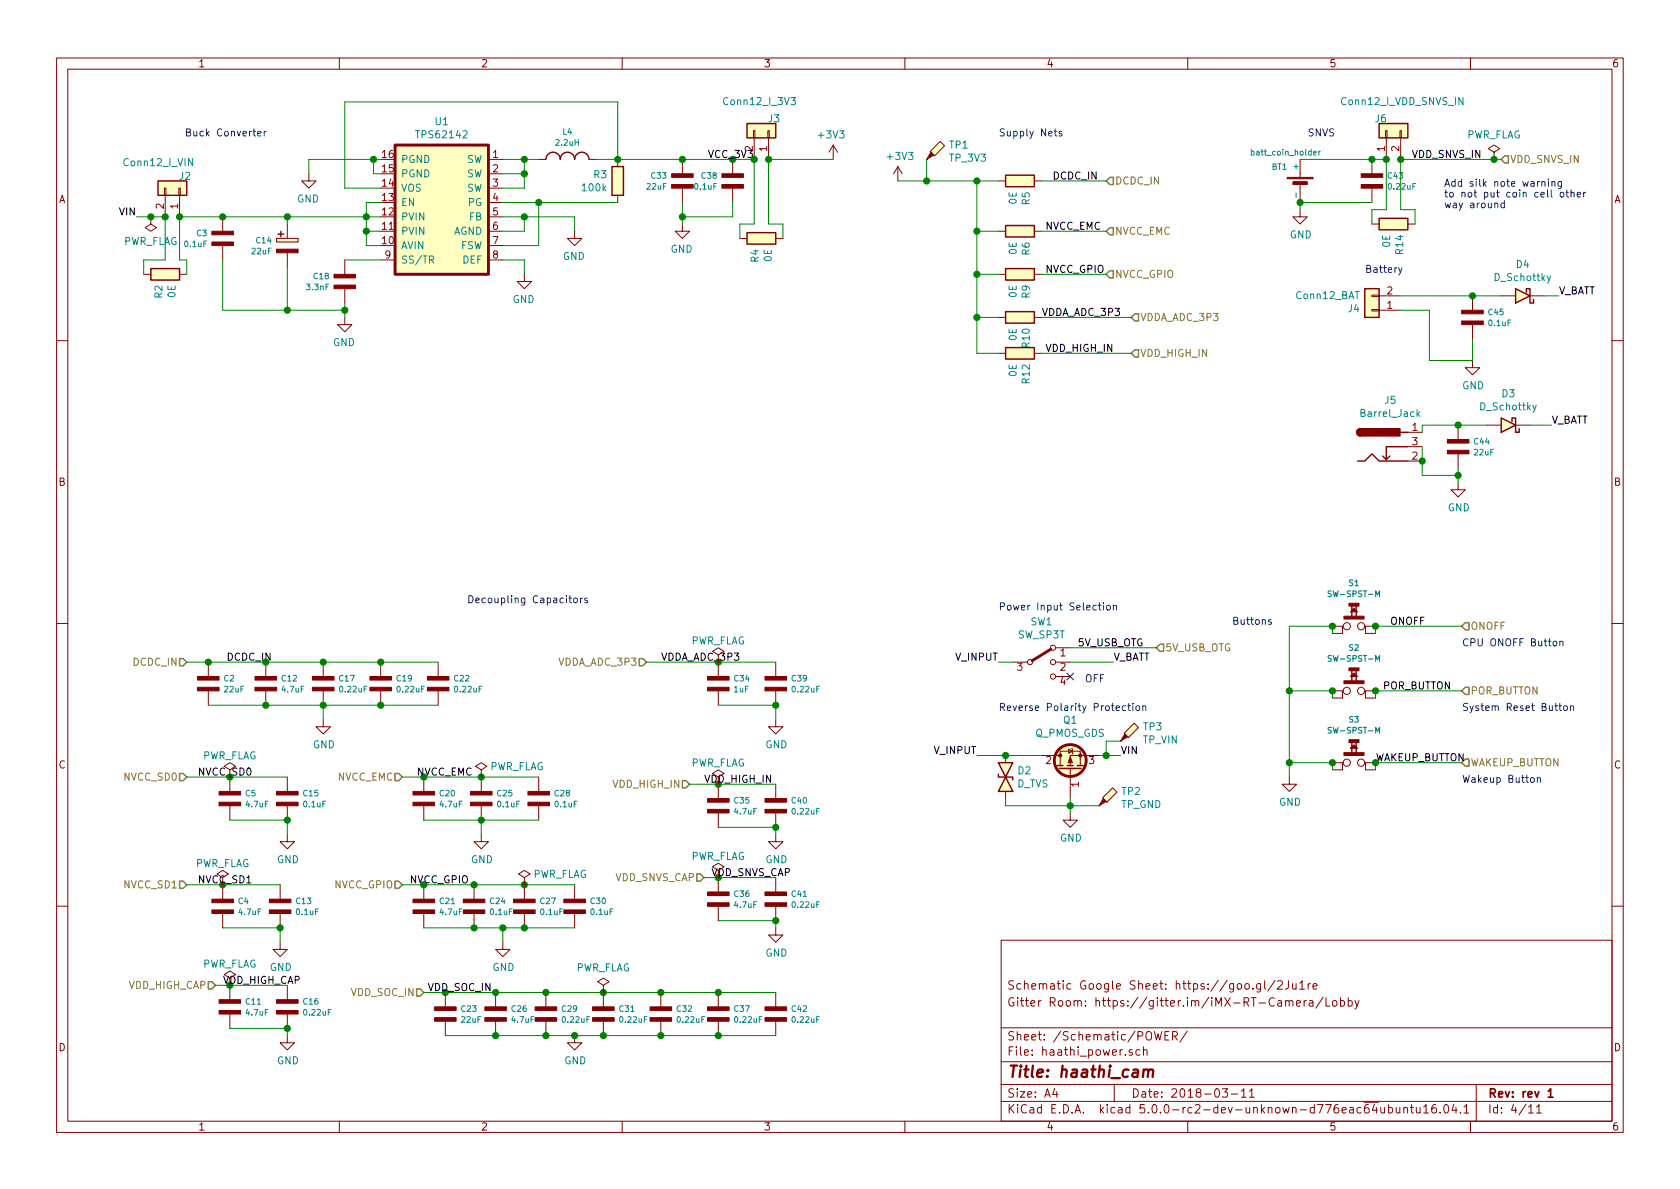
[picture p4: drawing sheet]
EESchema Schematic File Version 4
LIBS:haathi-cache
EELAYER 26 0
EELAYER END
$Descr A4 11693 8268
encoding utf-8
Sheet 4 11
Title "haathi_cam"
Date "2018-03-11"
Rev "rev 1"
Comp ""
Comment1 "Gitter Room: https://gitter.im/iMX-RT-Camera/Lobby"
Comment2 "Schematic Google Sheet: https://goo.gl/2Ju1re"
Comment3 ""
Comment4 ""
$EndDescr
$Comp
L haathi_mayank:TPS62142 U1
U 1 1
P 3050 1400
F 0 "U1" H 3025 1965 50  0000 C CNN
F 1 "TPS62142" H 3025 1874 50  0000 C CNN
F 2 "" H 3150 1400 50  0001 C CNN
F 3 "" H 3150 1400 50  0001 C CNN
	1    3050 1400
	-1   0    0    -1  
$EndComp
$Comp
L haathi_mayank:C_NP C18
U 1 1
P 2400 1950
F 0 "C18" H 2503 1988 40  0000 L CNN
F 1 "3.3nF" H 2503 1912 40  0000 L CNN
F 2 "" H 2400 1950 60  0000 C CNN
F 3 "" H 2400 1950 60  0000 C CNN
	1    2400 1950
	-1   0    0    -1  
$EndComp
$Comp
L haathi_mayank:C_POL C14
U 1 1
P 2000 1700
F 0 "C14" H 2103 1738 40  0000 L CNN
F 1 "22uF" H 2103 1662 40  0000 L CNN
F 2 "" H 2000 1700 60  0000 C CNN
F 3 "" H 2000 1700 60  0000 C CNN
	1    2000 1700
	-1   0    0    -1  
$EndComp
$Comp
L haathi_mayank:IND_SML L4
U 1 1
P 3950 1100
F 0 "L4" H 3950 1294 40  0000 C CNN
F 1 "2.2uH" H 3950 1218 40  0000 C CNN
F 2 "" H 3950 1100 60  0000 C CNN
F 3 "" H 3950 1100 60  0000 C CNN
	1    3950 1100
	-1   0    0    -1  
$EndComp
Wire Wire Line
	2650 1500 2550 1500
Wire Wire Line
	2650 1600 2550 1600
Wire Wire Line
	2550 1600 2550 1500
Connection ~ 2550 1500
Wire Wire Line
	2650 1700 2550 1700
Wire Wire Line
	2550 1700 2550 1600
Connection ~ 2550 1600
Wire Wire Line
	2650 1400 2550 1400
Wire Wire Line
	2550 1400 2550 1500
Wire Wire Line
	3500 1100 3650 1100
Wire Wire Line
	3500 1200 3650 1200
Wire Wire Line
	3650 1200 3650 1100
Wire Wire Line
	3500 1300 3650 1300
Wire Wire Line
	3650 1300 3650 1200
Connection ~ 3650 1200
Wire Wire Line
	3500 1600 3650 1600
Wire Wire Line
	3500 1800 3650 1800
Wire Wire Line
	3650 1800 3650 1900
$Comp
L power:GND #PWR019
U 1 1
P 4000 1600
F 0 "#PWR019" H 4000 1350 50  0001 C CNN
F 1 "GND" H 4005 1427 50  0000 C CNN
F 2 "" H 4000 1600 50  0001 C CNN
F 3 "" H 4000 1600 50  0001 C CNN
	1    4000 1600
	-1   0    0    -1  
$EndComp
$Comp
L power:GND #PWR08
U 1 1
P 2150 1200
F 0 "#PWR08" H 2150 950 50  0001 C CNN
F 1 "GND" H 2155 1027 50  0000 C CNN
F 2 "" H 2150 1200 50  0001 C CNN
F 3 "" H 2150 1200 50  0001 C CNN
	1    2150 1200
	-1   0    0    -1  
$EndComp
$Comp
L power:GND #PWR010
U 1 1
P 2400 2200
F 0 "#PWR010" H 2400 1950 50  0001 C CNN
F 1 "GND" H 2405 2027 50  0000 C CNN
F 2 "" H 2400 2200 50  0001 C CNN
F 3 "" H 2400 2200 50  0001 C CNN
	1    2400 2200
	-1   0    0    -1  
$EndComp
$Comp
L power:GND #PWR021
U 1 1
P 4750 1550
F 0 "#PWR021" H 4750 1300 50  0001 C CNN
F 1 "GND" H 4755 1377 50  0000 C CNN
F 2 "" H 4750 1550 50  0001 C CNN
F 3 "" H 4750 1550 50  0001 C CNN
	1    4750 1550
	-1   0    0    -1  
$EndComp
Wire Wire Line
	4000 1500 4000 1600
Wire Wire Line
	4000 1500 3650 1500
Wire Wire Line
	3650 1600 3650 1500
Connection ~ 3650 1500
Wire Wire Line
	3650 1500 3500 1500
Wire Wire Line
	2650 1100 2600 1100
Wire Wire Line
	2150 1100 2150 1200
Wire Wire Line
	2650 1200 2600 1200
Wire Wire Line
	2600 1200 2600 1100
Connection ~ 2600 1100
Wire Wire Line
	2600 1100 2150 1100
Wire Wire Line
	2650 1800 2400 1800
Wire Wire Line
	2400 2100 2400 2150
Wire Wire Line
	2550 1500 2000 1500
Wire Wire Line
	2000 1550 2000 1500
Connection ~ 2000 1500
Wire Wire Line
	2000 1850 2000 2150
Connection ~ 2400 2150
Wire Wire Line
	2400 2150 2400 2200
$Comp
L power:GND #PWR018
U 1 1
P 3650 1900
F 0 "#PWR018" H 3650 1650 50  0001 C CNN
F 1 "GND" H 3655 1727 50  0000 C CNN
F 2 "" H 3650 1900 50  0001 C CNN
F 3 "" H 3650 1900 50  0001 C CNN
	1    3650 1900
	-1   0    0    -1  
$EndComp
Wire Wire Line
	3650 1100 3750 1100
$Comp
L haathi_mayank:R R3
U 1 1
P 4300 1250
F 0 "R3" H 4370 1296 50  0000 L CNN
F 1 "100k" H 4370 1205 50  0000 L CNN
F 2 "" V 4230 1250 30  0000 C CNN
F 3 "" H 4300 1250 30  0000 C CNN
	1    4300 1250
	-1   0    0    -1  
$EndComp
Wire Wire Line
	4750 1400 4750 1500
Connection ~ 4300 1100
Wire Wire Line
	4300 1100 4150 1100
Wire Wire Line
	4300 1400 3750 1400
Wire Wire Line
	4750 1100 4300 1100
Wire Wire Line
	2400 700  2400 1300
Wire Wire Line
	2400 1300 2650 1300
$Comp
L power:PWR_FLAG #FLG01
U 1 1
P 1050 1500
F 0 "#FLG01" H 1050 1575 50  0001 C CNN
F 1 "PWR_FLAG" H 1050 1674 50  0000 C CNN
F 2 "" H 1050 1500 50  0001 C CNN
F 3 "" H 1050 1500 50  0001 C CNN
	1    1050 1500
	1    0    0    1   
$EndComp
Wire Wire Line
	5250 1100 5100 1100
$Comp
L haathi_mayank:batt_coin_holder BT1
U 1 1
P 9050 1250
F 0 "BT1" H 8850 1350 40  0000 L CNN
F 1 "batt_coin_holder" H 8700 1450 40  0000 L CNN
F 2 "" V 9050 1225 60  0000 C CNN
F 3 "" V 9050 1225 60  0000 C CNN
F 4 "HOLDER BATTERY COIN 20MM DIA THM" H 9050 1550 40  0001 L CNN "Field4"
F 5 "Coin Cell, Retainer" H 9050 1650 40  0001 L CNN "Field5"
F 6 "Coin, 20.0mm" H 9050 1750 40  0001 L CNN "Field6"
F 7 "Keystone Electronics" H 9050 1850 40  0001 L CNN "Field7"
F 8 "3003" H 9050 1950 40  0001 L CNN "Field8"
F 9 "Digikey" H 9050 2050 40  0001 L CNN "Field9"
F 10 "3003K-ND" H 9050 2150 40  0001 L CNN "Field10"
F 11 "http://www.digikey.com/scripts/DkSearch/dksus.dll?x=0&y=0&lang=en&KeyWords=3003K-ND&cur=USD" H 9050 2250 40  0001 L CNN "Field11"
	1    9050 1250
	1    0    0    -1  
$EndComp
Wire Wire Line
	9050 1100 9550 1100
$Comp
L power:GND #PWR029
U 1 1
P 9050 1450
F 0 "#PWR029" H 9050 1200 50  0001 C CNN
F 1 "GND" H 9055 1277 50  0000 C CNN
F 2 "" H 9050 1450 50  0001 C CNN
F 3 "" H 9050 1450 50  0001 C CNN
	1    9050 1450
	1    0    0    -1  
$EndComp
Wire Wire Line
	9050 1400 9050 1450
Text HLabel 10450 1100 2    50   Input ~ 0
VDD_SNVS_IN
$Comp
L haathi_mayank:C_NP C43
U 1 1
P 9550 1250
F 0 "C43" H 9653 1288 40  0000 L CNN
F 1 "0.22uF" H 9653 1212 40  0000 L CNN
F 2 "" H 9550 1250 60  0000 C CNN
F 3 "" H 9550 1250 60  0000 C CNN
	1    9550 1250
	1    0    0    -1  
$EndComp
Connection ~ 9550 1100
Wire Wire Line
	9550 1100 9650 1100
Wire Wire Line
	9050 1400 9550 1400
Connection ~ 9050 1400
Text Notes 1900 950  2    50   ~ 0
Buck Converter 
Text Notes 9100 950  0    50   ~ 0
SNVS
$Comp
L haathi_mayank:R R5
U 1 1
P 7100 1250
F 0 "R5" H 7170 1296 50  0000 L CNN
F 1 "0E" H 7170 1205 50  0000 L CNN
F 2 "" V 7030 1250 30  0000 C CNN
F 3 "" H 7100 1250 30  0000 C CNN
	1    7100 1250
	0    1    1    0   
$EndComp
$Comp
L haathi_mayank:R R6
U 1 1
P 7100 1600
F 0 "R6" H 7170 1646 50  0000 L CNN
F 1 "0E" H 7170 1555 50  0000 L CNN
F 2 "" V 7030 1600 30  0000 C CNN
F 3 "" H 7100 1600 30  0000 C CNN
	1    7100 1600
	0    1    1    0   
$EndComp
$Comp
L haathi_mayank:R R9
U 1 1
P 7100 1900
F 0 "R9" H 7170 1946 50  0000 L CNN
F 1 "0E" H 7170 1855 50  0000 L CNN
F 2 "" V 7030 1900 30  0000 C CNN
F 3 "" H 7100 1900 30  0000 C CNN
	1    7100 1900
	0    1    1    0   
$EndComp
$Comp
L haathi_mayank:R R10
U 1 1
P 7100 2200
F 0 "R10" H 7170 2246 50  0000 L CNN
F 1 "0E" H 7170 2155 50  0000 L CNN
F 2 "" V 7030 2200 30  0000 C CNN
F 3 "" H 7100 2200 30  0000 C CNN
	1    7100 2200
	0    1    1    0   
$EndComp
$Comp
L haathi_mayank:R R12
U 1 1
P 7100 2450
F 0 "R12" H 7170 2496 50  0000 L CNN
F 1 "0E" H 7170 2405 50  0000 L CNN
F 2 "" V 7030 2450 30  0000 C CNN
F 3 "" H 7100 2450 30  0000 C CNN
	1    7100 2450
	0    1    1    0   
$EndComp
Wire Wire Line
	6950 1250 6800 1250
Connection ~ 6800 1250
Wire Wire Line
	6950 1600 6800 1600
Wire Wire Line
	6950 1900 6800 1900
Wire Wire Line
	6800 1900 6800 1600
Connection ~ 6800 1600
Wire Wire Line
	6950 2200 6800 2200
Wire Wire Line
	6800 2200 6800 1900
Connection ~ 6800 1900
Wire Wire Line
	6950 2450 6800 2450
Wire Wire Line
	6800 2450 6800 2200
Connection ~ 6800 2200
Text HLabel 7700 1250 2    50   Input ~ 0
DCDC_IN
Text HLabel 7700 1600 2    50   Input ~ 0
NVCC_EMC
Text HLabel 7700 1900 2    50   Input ~ 0
NVCC_GPIO
Text HLabel 7875 2200 2    50   Input ~ 0
VDDA_ADC_3P3
Text HLabel 7875 2450 2    50   Input ~ 0
VDD_HIGH_IN
Text HLabel 1300 4600 0    50   Input ~ 0
DCDC_IN
Wire Wire Line
	1300 4600 1450 4600
Wire Wire Line
	1450 4600 1850 4600
$Comp
L haathi_mayank:C_NP C17
U 1 1
P 2250 4750
F 0 "C17" H 2353 4788 40  0000 L CNN
F 1 "0.22uF" H 2353 4712 40  0000 L CNN
F 2 "" H 2250 4750 60  0000 C CNN
F 3 "" H 2250 4750 60  0000 C CNN
	1    2250 4750
	1    0    0    -1  
$EndComp
Connection ~ 2250 4600
Wire Wire Line
	2250 4600 2650 4600
$Comp
L haathi_mayank:C_NP C19
U 1 1
P 2650 4750
F 0 "C19" H 2753 4788 40  0000 L CNN
F 1 "0.22uF" H 2753 4712 40  0000 L CNN
F 2 "" H 2650 4750 60  0000 C CNN
F 3 "" H 2650 4750 60  0000 C CNN
	1    2650 4750
	1    0    0    -1  
$EndComp
Connection ~ 2650 4600
$Comp
L haathi_mayank:C_NP C22
U 1 1
P 3050 4750
F 0 "C22" H 3153 4788 40  0000 L CNN
F 1 "0.22uF" H 3153 4712 40  0000 L CNN
F 2 "" H 3050 4750 60  0000 C CNN
F 3 "" H 3050 4750 60  0000 C CNN
	1    3050 4750
	1    0    0    -1  
$EndComp
Wire Wire Line
	2650 4600 3050 4600
$Comp
L power:GND #PWR09
U 1 1
P 2250 5000
F 0 "#PWR09" H 2250 4750 50  0001 C CNN
F 1 "GND" H 2255 4827 50  0000 C CNN
F 2 "" H 2250 5000 50  0001 C CNN
F 3 "" H 2250 5000 50  0001 C CNN
	1    2250 5000
	1    0    0    -1  
$EndComp
Wire Wire Line
	1450 4900 1850 4900
Wire Wire Line
	2250 4900 2250 5000
Connection ~ 2250 4900
Wire Wire Line
	2250 4900 2650 4900
Connection ~ 2650 4900
Wire Wire Line
	2650 4900 3050 4900
Text HLabel 1300 5400 0    50   Input ~ 0
NVCC_SD0
$Comp
L haathi_mayank:C_NP C15
U 1 1
P 2000 5550
F 0 "C15" H 2103 5588 40  0000 L CNN
F 1 "0.1uF" H 2103 5512 40  0000 L CNN
F 2 "" H 2000 5550 60  0000 C CNN
F 3 "" H 2000 5550 60  0000 C CNN
	1    2000 5550
	1    0    0    -1  
$EndComp
Wire Wire Line
	1300 5400 1600 5400
Wire Wire Line
	1600 5400 2000 5400
$Comp
L power:GND #PWR06
U 1 1
P 2000 5800
F 0 "#PWR06" H 2000 5550 50  0001 C CNN
F 1 "GND" H 2005 5627 50  0000 C CNN
F 2 "" H 2000 5800 50  0001 C CNN
F 3 "" H 2000 5800 50  0001 C CNN
	1    2000 5800
	1    0    0    -1  
$EndComp
Wire Wire Line
	2000 5700 2000 5800
Wire Wire Line
	1600 5700 2000 5700
Connection ~ 2000 5700
Text HLabel 1300 6150 0    50   Input ~ 0
NVCC_SD1
$Comp
L haathi_mayank:C_NP C13
U 1 1
P 1950 6300
F 0 "C13" H 2053 6338 40  0000 L CNN
F 1 "0.1uF" H 2053 6262 40  0000 L CNN
F 2 "" H 1950 6300 60  0000 C CNN
F 3 "" H 1950 6300 60  0000 C CNN
	1    1950 6300
	1    0    0    -1  
$EndComp
$Comp
L power:GND #PWR05
U 1 1
P 1950 6550
F 0 "#PWR05" H 1950 6300 50  0001 C CNN
F 1 "GND" H 1955 6377 50  0000 C CNN
F 2 "" H 1950 6550 50  0001 C CNN
F 3 "" H 1950 6550 50  0001 C CNN
	1    1950 6550
	1    0    0    -1  
$EndComp
Wire Wire Line
	1300 6150 1550 6150
Wire Wire Line
	1550 6150 1950 6150
Wire Wire Line
	1950 6450 1950 6550
Wire Wire Line
	1550 6450 1950 6450
Connection ~ 1950 6450
Text HLabel 2800 5400 0    50   Input ~ 0
NVCC_EMC
$Comp
L haathi_mayank:C_NP C25
U 1 1
P 3350 5550
F 0 "C25" H 3453 5588 40  0000 L CNN
F 1 "0.1uF" H 3453 5512 40  0000 L CNN
F 2 "" H 3350 5550 60  0000 C CNN
F 3 "" H 3350 5550 60  0000 C CNN
	1    3350 5550
	1    0    0    -1  
$EndComp
$Comp
L haathi_mayank:C_NP C28
U 1 1
P 3750 5550
F 0 "C28" H 3853 5588 40  0000 L CNN
F 1 "0.1uF" H 3853 5512 40  0000 L CNN
F 2 "" H 3750 5550 60  0000 C CNN
F 3 "" H 3750 5550 60  0000 C CNN
	1    3750 5550
	1    0    0    -1  
$EndComp
Wire Wire Line
	2800 5400 2950 5400
Wire Wire Line
	2950 5400 3350 5400
Connection ~ 3350 5400
Wire Wire Line
	3350 5400 3750 5400
Wire Wire Line
	2950 5700 3350 5700
Connection ~ 3350 5700
Wire Wire Line
	3350 5700 3750 5700
$Comp
L power:GND #PWR011
U 1 1
P 3350 5800
F 0 "#PWR011" H 3350 5550 50  0001 C CNN
F 1 "GND" H 3355 5627 50  0000 C CNN
F 2 "" H 3350 5800 50  0001 C CNN
F 3 "" H 3350 5800 50  0001 C CNN
	1    3350 5800
	1    0    0    -1  
$EndComp
Wire Wire Line
	3350 5800 3350 5700
Text HLabel 2800 6150 0    50   Input ~ 0
NVCC_GPIO
$Comp
L haathi_mayank:C_NP C24
U 1 1
P 3300 6300
F 0 "C24" H 3403 6338 40  0000 L CNN
F 1 "0.1uF" H 3403 6262 40  0000 L CNN
F 2 "" H 3300 6300 60  0000 C CNN
F 3 "" H 3300 6300 60  0000 C CNN
	1    3300 6300
	1    0    0    -1  
$EndComp
$Comp
L haathi_mayank:C_NP C27
U 1 1
P 3650 6300
F 0 "C27" H 3753 6338 40  0000 L CNN
F 1 "0.1uF" H 3753 6262 40  0000 L CNN
F 2 "" H 3650 6300 60  0000 C CNN
F 3 "" H 3650 6300 60  0000 C CNN
	1    3650 6300
	1    0    0    -1  
$EndComp
$Comp
L haathi_mayank:C_NP C30
U 1 1
P 4000 6300
F 0 "C30" H 4103 6338 40  0000 L CNN
F 1 "0.1uF" H 4103 6262 40  0000 L CNN
F 2 "" H 4000 6300 60  0000 C CNN
F 3 "" H 4000 6300 60  0000 C CNN
	1    4000 6300
	1    0    0    -1  
$EndComp
$Comp
L power:GND #PWR017
U 1 1
P 3500 6550
F 0 "#PWR017" H 3500 6300 50  0001 C CNN
F 1 "GND" H 3505 6377 50  0000 C CNN
F 2 "" H 3500 6550 50  0001 C CNN
F 3 "" H 3500 6550 50  0001 C CNN
	1    3500 6550
	1    0    0    -1  
$EndComp
Wire Wire Line
	2800 6150 2950 6150
Wire Wire Line
	2950 6150 3300 6150
Connection ~ 3300 6150
Wire Wire Line
	3300 6150 3650 6150
Connection ~ 3650 6150
Wire Wire Line
	3650 6150 4000 6150
Wire Wire Line
	2950 6450 3300 6450
Connection ~ 3300 6450
Wire Wire Line
	3300 6450 3500 6450
Connection ~ 3650 6450
Wire Wire Line
	3650 6450 4000 6450
Wire Wire Line
	3500 6550 3500 6450
Connection ~ 3500 6450
Wire Wire Line
	3500 6450 3650 6450
Text HLabel 4500 4600 0    50   Input ~ 0
VDDA_ADC_3P3
$Comp
L haathi_mayank:C_NP C39
U 1 1
P 5400 4750
F 0 "C39" H 5503 4788 40  0000 L CNN
F 1 "0.22uF" H 5503 4712 40  0000 L CNN
F 2 "" H 5400 4750 60  0000 C CNN
F 3 "" H 5400 4750 60  0000 C CNN
	1    5400 4750
	1    0    0    -1  
$EndComp
Wire Wire Line
	5000 4600 5400 4600
Wire Wire Line
	5000 4900 5400 4900
$Comp
L power:GND #PWR022
U 1 1
P 5400 5000
F 0 "#PWR022" H 5400 4750 50  0001 C CNN
F 1 "GND" H 5405 4827 50  0000 C CNN
F 2 "" H 5400 5000 50  0001 C CNN
F 3 "" H 5400 5000 50  0001 C CNN
	1    5400 5000
	1    0    0    -1  
$EndComp
Wire Wire Line
	5400 5000 5400 4900
Connection ~ 5400 4900
Text HLabel 4800 5450 0    50   Input ~ 0
VDD_HIGH_IN
$Comp
L haathi_mayank:C_NP C40
U 1 1
P 5400 5600
F 0 "C40" H 5503 5638 40  0000 L CNN
F 1 "0.22uF" H 5503 5562 40  0000 L CNN
F 2 "" H 5400 5600 60  0000 C CNN
F 3 "" H 5400 5600 60  0000 C CNN
	1    5400 5600
	1    0    0    -1  
$EndComp
Wire Wire Line
	4800 5450 5000 5450
Wire Wire Line
	5000 5450 5400 5450
Wire Wire Line
	5000 5750 5400 5750
Text Notes 3250 4200 0    50   ~ 0
Decoupling Capacitors\n
Text HLabel 4900 6100 0    50   Input ~ 0
VDD_SNVS_CAP
$Comp
L haathi_mayank:C_NP C41
U 1 1
P 5400 6250
F 0 "C41" H 5503 6288 40  0000 L CNN
F 1 "0.22uF" H 5503 6212 40  0000 L CNN
F 2 "" H 5400 6250 60  0000 C CNN
F 3 "" H 5400 6250 60  0000 C CNN
	1    5400 6250
	1    0    0    -1  
$EndComp
Wire Wire Line
	4900 6100 5000 6100
Wire Wire Line
	5000 6100 5400 6100
Wire Wire Line
	5000 6400 5400 6400
$Comp
L power:GND #PWR024
U 1 1
P 5400 6450
F 0 "#PWR024" H 5400 6200 50  0001 C CNN
F 1 "GND" H 5405 6277 50  0000 C CNN
F 2 "" H 5400 6450 50  0001 C CNN
F 3 "" H 5400 6450 50  0001 C CNN
	1    5400 6450
	1    0    0    -1  
$EndComp
Wire Wire Line
	5400 6450 5400 6400
Connection ~ 5400 6400
$Comp
L power:GND #PWR023
U 1 1
P 5400 5800
F 0 "#PWR023" H 5400 5550 50  0001 C CNN
F 1 "GND" H 5405 5627 50  0000 C CNN
F 2 "" H 5400 5800 50  0001 C CNN
F 3 "" H 5400 5800 50  0001 C CNN
	1    5400 5800
	1    0    0    -1  
$EndComp
Wire Wire Line
	5400 5800 5400 5750
Connection ~ 5400 5750
Text HLabel 1500 6850 0    50   Input ~ 0
VDD_HIGH_CAP
$Comp
L haathi_mayank:C_NP C16
U 1 1
P 2000 7000
F 0 "C16" H 2103 7038 40  0000 L CNN
F 1 "0.22uF" H 2103 6962 40  0000 L CNN
F 2 "" H 2000 7000 60  0000 C CNN
F 3 "" H 2000 7000 60  0000 C CNN
	1    2000 7000
	1    0    0    -1  
$EndComp
$Comp
L power:GND #PWR07
U 1 1
P 2000 7200
F 0 "#PWR07" H 2000 6950 50  0001 C CNN
F 1 "GND" H 2005 7027 50  0000 C CNN
F 2 "" H 2000 7200 50  0001 C CNN
F 3 "" H 2000 7200 50  0001 C CNN
	1    2000 7200
	1    0    0    -1  
$EndComp
Wire Wire Line
	1500 6850 1600 6850
Wire Wire Line
	1600 6850 2000 6850
Wire Wire Line
	1600 7150 2000 7150
Wire Wire Line
	2000 7150 2000 7200
Connection ~ 2000 7150
Text HLabel 2950 6900 0    50   Input ~ 0
VDD_SOC_IN
$Comp
L haathi_mayank:C_NP C29
U 1 1
P 3800 7050
F 0 "C29" H 3903 7088 40  0000 L CNN
F 1 "0.22uF" H 3903 7012 40  0000 L CNN
F 2 "" H 3800 7050 60  0000 C CNN
F 3 "" H 3800 7050 60  0000 C CNN
	1    3800 7050
	1    0    0    -1  
$EndComp
$Comp
L haathi_mayank:C_NP C31
U 1 1
P 4200 7050
F 0 "C31" H 4303 7088 40  0000 L CNN
F 1 "0.22uF" H 4303 7012 40  0000 L CNN
F 2 "" H 4200 7050 60  0000 C CNN
F 3 "" H 4200 7050 60  0000 C CNN
	1    4200 7050
	1    0    0    -1  
$EndComp
$Comp
L haathi_mayank:C_NP C32
U 1 1
P 4600 7050
F 0 "C32" H 4703 7088 40  0000 L CNN
F 1 "0.22uF" H 4703 7012 40  0000 L CNN
F 2 "" H 4600 7050 60  0000 C CNN
F 3 "" H 4600 7050 60  0000 C CNN
	1    4600 7050
	1    0    0    -1  
$EndComp
$Comp
L haathi_mayank:C_NP C37
U 1 1
P 5000 7050
F 0 "C37" H 5103 7088 40  0000 L CNN
F 1 "0.22uF" H 5103 7012 40  0000 L CNN
F 2 "" H 5000 7050 60  0000 C CNN
F 3 "" H 5000 7050 60  0000 C CNN
	1    5000 7050
	1    0    0    -1  
$EndComp
$Comp
L haathi_mayank:C_NP C42
U 1 1
P 5400 7050
F 0 "C42" H 5503 7088 40  0000 L CNN
F 1 "0.22uF" H 5503 7012 40  0000 L CNN
F 2 "" H 5400 7050 60  0000 C CNN
F 3 "" H 5400 7050 60  0000 C CNN
	1    5400 7050
	1    0    0    -1  
$EndComp
Wire Wire Line
	2950 6900 3100 6900
Wire Wire Line
	3100 6900 3450 6900
Wire Wire Line
	3450 6900 3800 6900
Connection ~ 3800 6900
Wire Wire Line
	3800 6900 4200 6900
Connection ~ 4200 6900
Wire Wire Line
	4200 6900 4600 6900
Connection ~ 4600 6900
Wire Wire Line
	4600 6900 5000 6900
Connection ~ 5000 6900
Wire Wire Line
	5000 6900 5400 6900
Wire Wire Line
	3100 7200 3450 7200
Wire Wire Line
	3450 7200 3800 7200
Connection ~ 3800 7200
Connection ~ 4200 7200
Wire Wire Line
	4200 7200 4600 7200
Connection ~ 4600 7200
Wire Wire Line
	4600 7200 5000 7200
Connection ~ 5000 7200
Wire Wire Line
	5000 7200 5400 7200
$Comp
L power:GND #PWR020
U 1 1
P 4000 7200
F 0 "#PWR020" H 4000 6950 50  0001 C CNN
F 1 "GND" H 4005 7027 50  0000 C CNN
F 2 "" H 4000 7200 50  0001 C CNN
F 3 "" H 4000 7200 50  0001 C CNN
	1    4000 7200
	1    0    0    -1  
$EndComp
Text HLabel 8050 4500 2    50   Input ~ 0
5V_USB_OTG
Text Label 950  1500 2    50   ~ 0
VIN
Text Label 7750 4600 0    50   ~ 0
V_BATT
Text Label 10850 2050 0    50   ~ 0
V_BATT
Text Notes 6950 4250 0    50   ~ 0
Power Input Selection
Text Notes 6950 950  0    50   ~ 0
Supply Nets
Text Notes 9500 1900 0    50   ~ 0
Battery
$Comp
L haathi_mayank:SW-SPST-M S1
U 1 1
P 9425 4350
F 0 "S1" H 9425 4652 40  0000 C CNB
F 1 "SW-SPST-M" H 9425 4576 40  0000 C CNB
F 2 "" H 9425 4350 60  0000 C CNN
F 3 "" H 9425 4350 60  0000 C CNN
	1    9425 4350
	1    0    0    -1  
$EndComp
$Comp
L haathi_mayank:SW-SPST-M S2
U 1 1
P 9425 4800
F 0 "S2" H 9425 5102 40  0000 C CNB
F 1 "SW-SPST-M" H 9425 5026 40  0000 C CNB
F 2 "" H 9425 4800 60  0000 C CNN
F 3 "" H 9425 4800 60  0000 C CNN
	1    9425 4800
	1    0    0    -1  
$EndComp
$Comp
L haathi_mayank:SW-SPST-M S3
U 1 1
P 9425 5300
F 0 "S3" H 9425 5602 40  0000 C CNB
F 1 "SW-SPST-M" H 9425 5526 40  0000 C CNB
F 2 "" H 9425 5300 60  0000 C CNN
F 3 "" H 9425 5300 60  0000 C CNN
	1    9425 5300
	1    0    0    -1  
$EndComp
$Comp
L power:GND #PWR028
U 1 1
P 8975 5400
F 0 "#PWR028" H 8975 5150 50  0001 C CNN
F 1 "GND" H 8980 5227 50  0000 C CNN
F 2 "" H 8975 5400 50  0001 C CNN
F 3 "" H 8975 5400 50  0001 C CNN
	1    8975 5400
	1    0    0    -1  
$EndComp
Wire Wire Line
	9275 4350 8975 4350
Wire Wire Line
	8975 4350 8975 4800
Wire Wire Line
	9275 4800 8975 4800
Connection ~ 8975 4800
Wire Wire Line
	8975 4800 8975 5300
Wire Wire Line
	9275 5300 8975 5300
Connection ~ 8975 5300
Wire Wire Line
	8975 5300 8975 5400
Text HLabel 10175 4350 2    50   Input ~ 0
ONOFF
Text HLabel 10175 4800 2    50   Input ~ 0
POR_BUTTON
Text HLabel 10175 5300 2    50   Input ~ 0
WAKEUP_BUTTON
Text Notes 8575 4350 0    50   ~ 0
Buttons
Text Notes 10175 4500 0    50   ~ 0
CPU ONOFF Button
Text Notes 10175 4950 0    50   ~ 0
System Reset Button
Text Notes 10175 5450 0    50   ~ 0
Wakeup Button
Wire Wire Line
	4300 700  4300 1100
Wire Wire Line
	3500 1700 3750 1700
Wire Wire Line
	3750 1700 3750 1400
Connection ~ 3750 1400
Wire Wire Line
	3750 1400 3500 1400
$Comp
L haathi_mayank:C_NP C3
U 1 1
P 1550 1650
F 0 "C3" H 1653 1688 40  0000 L CNN
F 1 "0.1uF" H 1653 1612 40  0000 L CNN
F 2 "" H 1550 1650 60  0000 C CNN
F 3 "" H 1550 1650 60  0000 C CNN
	1    1550 1650
	-1   0    0    -1  
$EndComp
Connection ~ 1550 1500
Wire Wire Line
	1550 1800 1550 2150
Wire Wire Line
	1550 2150 2000 2150
Connection ~ 2000 2150
$Comp
L haathi_mayank:C_NP C34
U 1 1
P 5000 4750
F 0 "C34" H 5103 4788 40  0000 L CNN
F 1 "1uF" H 5103 4712 40  0000 L CNN
F 2 "" H 5000 4750 60  0000 C CNN
F 3 "" H 5000 4750 60  0000 C CNN
	1    5000 4750
	1    0    0    -1  
$EndComp
Connection ~ 5000 4600
$Comp
L haathi_mayank:C_NP C35
U 1 1
P 5000 5600
F 0 "C35" H 5103 5638 40  0000 L CNN
F 1 "4.7uF" H 5103 5562 40  0000 L CNN
F 2 "" H 5000 5600 60  0000 C CNN
F 3 "" H 5000 5600 60  0000 C CNN
	1    5000 5600
	1    0    0    -1  
$EndComp
Connection ~ 5000 5450
$Comp
L haathi_mayank:C_NP C36
U 1 1
P 5000 6250
F 0 "C36" H 5103 6288 40  0000 L CNN
F 1 "4.7uF" H 5103 6212 40  0000 L CNN
F 2 "" H 5000 6250 60  0000 C CNN
F 3 "" H 5000 6250 60  0000 C CNN
	1    5000 6250
	1    0    0    -1  
$EndComp
Connection ~ 5000 6100
$Comp
L haathi_mayank:C_NP C20
U 1 1
P 2950 5550
F 0 "C20" H 3053 5588 40  0000 L CNN
F 1 "4.7uF" H 3053 5512 40  0000 L CNN
F 2 "" H 2950 5550 60  0000 C CNN
F 3 "" H 2950 5550 60  0000 C CNN
	1    2950 5550
	1    0    0    -1  
$EndComp
Connection ~ 2950 5400
$Comp
L haathi_mayank:C_NP C12
U 1 1
P 1850 4750
F 0 "C12" H 1953 4788 40  0000 L CNN
F 1 "4.7uF" H 1953 4712 40  0000 L CNN
F 2 "" H 1850 4750 60  0000 C CNN
F 3 "" H 1850 4750 60  0000 C CNN
	1    1850 4750
	1    0    0    -1  
$EndComp
Connection ~ 1850 4600
Connection ~ 1850 4900
$Comp
L haathi_mayank:C_NP C21
U 1 1
P 2950 6300
F 0 "C21" H 3053 6338 40  0000 L CNN
F 1 "4.7uF" H 3053 6262 40  0000 L CNN
F 2 "" H 2950 6300 60  0000 C CNN
F 3 "" H 2950 6300 60  0000 C CNN
	1    2950 6300
	1    0    0    -1  
$EndComp
Connection ~ 2950 6150
$Comp
L haathi_mayank:C_NP C4
U 1 1
P 1550 6300
F 0 "C4" H 1653 6338 40  0000 L CNN
F 1 "4.7uF" H 1653 6262 40  0000 L CNN
F 2 "" H 1550 6300 60  0000 C CNN
F 3 "" H 1550 6300 60  0000 C CNN
	1    1550 6300
	1    0    0    -1  
$EndComp
Connection ~ 1550 6150
$Comp
L haathi_mayank:C_NP C26
U 1 1
P 3450 7050
F 0 "C26" H 3553 7088 40  0000 L CNN
F 1 "4.7uF" H 3553 7012 40  0000 L CNN
F 2 "" H 3450 7050 60  0000 C CNN
F 3 "" H 3450 7050 60  0000 C CNN
	1    3450 7050
	1    0    0    -1  
$EndComp
Connection ~ 3450 6900
Connection ~ 3450 7200
$Comp
L haathi_mayank:C_NP C11
U 1 1
P 1600 7000
F 0 "C11" H 1703 7038 40  0000 L CNN
F 1 "4.7uF" H 1703 6962 40  0000 L CNN
F 2 "" H 1600 7000 60  0000 C CNN
F 3 "" H 1600 7000 60  0000 C CNN
	1    1600 7000
	1    0    0    -1  
$EndComp
Connection ~ 1600 6850
$Comp
L haathi_mayank:C_NP C23
U 1 1
P 3100 7050
F 0 "C23" H 3203 7088 40  0000 L CNN
F 1 "22uF" H 3203 7012 40  0000 L CNN
F 2 "" H 3100 7050 60  0000 C CNN
F 3 "" H 3100 7050 60  0000 C CNN
	1    3100 7050
	1    0    0    -1  
$EndComp
Connection ~ 3100 6900
$Comp
L haathi_mayank:C_NP C2
U 1 1
P 1450 4750
F 0 "C2" H 1553 4788 40  0000 L CNN
F 1 "22uF" H 1553 4712 40  0000 L CNN
F 2 "" H 1450 4750 60  0000 C CNN
F 3 "" H 1450 4750 60  0000 C CNN
	1    1450 4750
	1    0    0    -1  
$EndComp
Connection ~ 1450 4600
$Comp
L haathi_mayank:C_NP C5
U 1 1
P 1600 5550
F 0 "C5" H 1703 5588 40  0000 L CNN
F 1 "4.7uF" H 1703 5512 40  0000 L CNN
F 2 "" H 1600 5550 60  0000 C CNN
F 3 "" H 1600 5550 60  0000 C CNN
	1    1600 5550
	1    0    0    -1  
$EndComp
Connection ~ 1600 5400
$Comp
L haathi_mayank:C_NP C33
U 1 1
P 4750 1250
F 0 "C33" H 4853 1288 40  0000 L CNN
F 1 "22uF" H 4853 1212 40  0000 L CNN
F 2 "" H 4750 1250 60  0000 C CNN
F 3 "" H 4750 1250 60  0000 C CNN
	1    4750 1250
	-1   0    0    -1  
$EndComp
Connection ~ 4750 1100
$Comp
L haathi_mayank:C_NP C38
U 1 1
P 5100 1250
F 0 "C38" H 5203 1288 40  0000 L CNN
F 1 "0.1uF" H 5203 1212 40  0000 L CNN
F 2 "" H 5100 1250 60  0000 C CNN
F 3 "" H 5100 1250 60  0000 C CNN
	1    5100 1250
	-1   0    0    -1  
$EndComp
Connection ~ 5100 1100
Wire Wire Line
	5100 1400 5100 1500
Wire Wire Line
	5100 1500 4750 1500
Wire Wire Line
	1850 4600 2250 4600
Wire Wire Line
	1850 4900 2250 4900
Connection ~ 4750 1500
Wire Wire Line
	4750 1500 4750 1550
$Comp
L haathi_mayank:Barrel_Jack J5
U 1 1
P 9600 3100
F 0 "J5" H 9678 3425 50  0000 C CNN
F 1 "Barrel_Jack" H 9678 3334 50  0000 C CNN
F 2 "" H 9650 3060 50  0001 C CNN
F 3 "~" H 9650 3060 50  0001 C CNN
	1    9600 3100
	1    0    0    -1  
$EndComp
$Comp
L haathi_mayank:Conn_01x02 J4
U 1 1
P 9550 2150
F 0 "J4" H 9630 2142 50  0000 L CNN
F 1 "Conn12_BAT" H 9630 2051 50  0000 L CNN
F 2 "" H 9550 2150 50  0001 C CNN
F 3 "~" H 9550 2150 50  0001 C CNN
	1    9550 2150
	-1   0    0    1   
$EndComp
$Comp
L power:GND #PWR031
U 1 1
P 10250 2500
F 0 "#PWR031" H 10250 2250 50  0001 C CNN
F 1 "GND" H 10255 2327 50  0000 C CNN
F 2 "" H 10250 2500 50  0001 C CNN
F 3 "" H 10250 2500 50  0001 C CNN
	1    10250 2500
	1    0    0    -1  
$EndComp
$Comp
L haathi_mayank:C_NP C45
U 1 1
P 10250 2200
F 0 "C45" H 10353 2238 40  0000 L CNN
F 1 "0.1uF" H 10353 2162 40  0000 L CNN
F 2 "" H 10250 2200 60  0000 C CNN
F 3 "" H 10250 2200 60  0000 C CNN
	1    10250 2200
	1    0    0    -1  
$EndComp
Wire Wire Line
	9750 2150 9950 2150
Wire Wire Line
	9750 2050 10250 2050
Connection ~ 10250 2050
Wire Wire Line
	10250 2050 10450 2050
Wire Wire Line
	9950 2500 10250 2500
Wire Wire Line
	9950 2150 9950 2500
Wire Wire Line
	10250 2350 10250 2500
$Comp
L power:GND #PWR030
U 1 1
P 10150 3350
F 0 "#PWR030" H 10150 3100 50  0001 C CNN
F 1 "GND" H 10155 3177 50  0000 C CNN
F 2 "" H 10150 3350 50  0001 C CNN
F 3 "" H 10150 3350 50  0001 C CNN
	1    10150 3350
	1    0    0    -1  
$EndComp
$Comp
L haathi_mayank:C_NP C44
U 1 1
P 10150 3100
F 0 "C44" H 10253 3138 40  0000 L CNN
F 1 "22uF" H 10253 3062 40  0000 L CNN
F 2 "" H 10150 3100 60  0000 C CNN
F 3 "" H 10150 3100 60  0000 C CNN
	1    10150 3100
	1    0    0    -1  
$EndComp
Wire Wire Line
	9900 3100 9900 3200
Wire Wire Line
	9900 3200 9900 3300
Wire Wire Line
	9900 3300 10150 3300
Connection ~ 9900 3200
Wire Wire Line
	9900 3000 9900 2950
Wire Wire Line
	9900 2950 10150 2950
Wire Wire Line
	10150 3250 10150 3300
Wire Wire Line
	10150 3300 10150 3350
Connection ~ 10150 3300
Text Label 10800 2950 0    50   ~ 0
V_BATT
$Comp
L haathi_mayank:D_Schottky D4
U 1 1
P 10600 2050
F 0 "D4" H 10600 1834 50  0000 C CNN
F 1 "D_Schottky" H 10600 1925 50  0000 C CNN
F 2 "" H 10600 2050 50  0001 C CNN
F 3 "" H 10600 2050 50  0001 C CNN
	1    10600 2050
	-1   0    0    1   
$EndComp
$Comp
L haathi_mayank:D_Schottky D3
U 1 1
P 10500 2950
F 0 "D3" H 10500 2734 50  0000 C CNN
F 1 "D_Schottky" H 10500 2825 50  0000 C CNN
F 2 "" H 10500 2950 50  0001 C CNN
F 3 "" H 10500 2950 50  0001 C CNN
	1    10500 2950
	-1   0    0    1   
$EndComp
Wire Wire Line
	10150 2950 10350 2950
Connection ~ 10150 2950
Wire Wire Line
	10650 2950 10800 2950
Wire Wire Line
	10750 2050 10850 2050
$Comp
L haathi_mayank:SW_SP3T SW1
U 1 1
P 7250 4600
F 0 "SW1" H 7250 4883 50  0000 C CNN
F 1 "SW_SP3T" H 7250 4792 50  0000 C CNN
F 2 "" H 6625 4775 50  0001 C CNN
F 3 "" H 6625 4775 50  0001 C CNN
	1    7250 4600
	1    0    0    -1  
$EndComp
Wire Wire Line
	7450 4600 7750 4600
Wire Wire Line
	7050 4600 6950 4600
NoConn ~ 7450 4700
Text Notes 7550 4750 0    50   ~ 0
OFF
Text Label 6950 4600 2    50   ~ 0
V_INPUT
$Comp
L haathi_mayank:Q_PMOS_GDS Q1
U 1 1
P 7450 5350
F 0 "Q1" V 7793 5350 50  0000 C CNN
F 1 "Q_PMOS_GDS" V 7702 5350 50  0000 C CNN
F 2 "" H 7650 5450 50  0001 C CNN
F 3 "~" H 7450 5350 50  0001 C CNN
	1    7450 5350
	0    -1   -1   0   
$EndComp
Text Label 7800 5250 0    50   ~ 0
VIN
Text Label 6800 5250 2    50   ~ 0
V_INPUT
$Comp
L power:GND #PWR027
U 1 1
P 7450 5650
F 0 "#PWR027" H 7450 5400 50  0001 C CNN
F 1 "GND" H 7455 5477 50  0000 C CNN
F 2 "" H 7450 5650 50  0001 C CNN
F 3 "" H 7450 5650 50  0001 C CNN
	1    7450 5650
	1    0    0    -1  
$EndComp
Wire Wire Line
	7450 5550 7450 5600
Wire Wire Line
	7650 5250 7700 5250
Text Notes 6950 4950 0    50   ~ 0
Reverse Polarity Protection
Wire Wire Line
	6250 1250 6450 1250
$Comp
L haathi_mayank:Test_Point_Probe TP1
U 1 1
P 6450 1100
F 0 "TP1" H 6603 1202 50  0000 L CNN
F 1 "TP_3V3" H 6603 1111 50  0000 L CNN
F 2 "" H 6650 1100 50  0001 C CNN
F 3 "~" H 6650 1100 50  0001 C CNN
	1    6450 1100
	1    0    0    -1  
$EndComp
$Comp
L haathi_mayank:Test_Point_Probe TP2
U 1 1
P 7650 5600
F 0 "TP2" H 7803 5702 50  0000 L CNN
F 1 "TP_GND" H 7803 5611 50  0000 L CNN
F 2 "" H 7850 5600 50  0001 C CNN
F 3 "~" H 7850 5600 50  0001 C CNN
	1    7650 5600
	1    0    0    -1  
$EndComp
$Comp
L haathi_mayank:Test_Point_Probe TP3
U 1 1
P 7800 5150
F 0 "TP3" H 7953 5252 50  0000 L CNN
F 1 "TP_VIN" H 7953 5161 50  0000 L CNN
F 2 "" H 8000 5150 50  0001 C CNN
F 3 "~" H 8000 5150 50  0001 C CNN
	1    7800 5150
	1    0    0    -1  
$EndComp
Wire Wire Line
	7800 5150 7700 5150
Wire Wire Line
	7700 5150 7700 5250
Connection ~ 7700 5250
Wire Wire Line
	7700 5250 7800 5250
Wire Wire Line
	7650 5600 7450 5600
Connection ~ 7450 5600
Wire Wire Line
	7450 5600 7450 5650
Wire Wire Line
	6450 1100 6450 1250
Connection ~ 6450 1250
$Comp
L haathi_mayank:Conn_01x02 J3
U 1 1
P 5350 900
F 0 "J3" V 5430 892 50  0000 L CNN
F 1 "Conn12_I_3V3" V 5550 575 50  0000 L CNN
F 2 "" H 5350 900 50  0001 C CNN
F 3 "~" H 5350 900 50  0001 C CNN
	1    5350 900 
	0    1    -1   0   
$EndComp
$Comp
L haathi_mayank:Conn_01x02 J2
U 1 1
P 1250 1300
F 0 "J2" V 1330 1292 50  0000 L CNN
F 1 "Conn12_I_VIN" V 1425 900 50  0000 L CNN
F 2 "" H 1250 1300 50  0001 C CNN
F 3 "~" H 1250 1300 50  0001 C CNN
	1    1250 1300
	0    1    -1   0   
$EndComp
$Comp
L haathi_mayank:Conn_01x02 J6
U 1 1
P 9650 900
F 0 "J6" V 9730 892 50  0000 L CNN
F 1 "Conn12_I_VDD_SNVS_IN" V 9850 350 50  0000 L CNN
F 2 "" H 9650 900 50  0001 C CNN
F 3 "~" H 9650 900 50  0001 C CNN
	1    9650 900 
	0    -1   -1   0   
$EndComp
Connection ~ 3650 1100
Wire Wire Line
	5100 1100 4750 1100
Wire Wire Line
	4300 700  2400 700 
Text Label 5250 1100 2    50   ~ 0
VCC_3V3
Wire Wire Line
	2000 1500 1550 1500
$Comp
L power:PWR_FLAG #FLG05
U 1 1
P 10400 1100
F 0 "#FLG05" H 10400 1175 50  0001 C CNN
F 1 "PWR_FLAG" H 10400 1273 50  0000 C CNN
F 2 "" H 10400 1100 50  0001 C CNN
F 3 "" H 10400 1100 50  0001 C CNN
	1    10400 1100
	1    0    0    -1  
$EndComp
$Comp
L haathi_mayank:R R2
U 1 1
P 1150 1900
F 0 "R2" H 1220 1946 50  0000 L CNN
F 1 "0E" H 1220 1855 50  0000 L CNN
F 2 "" V 1080 1900 30  0000 C CNN
F 3 "" H 1150 1900 30  0000 C CNN
	1    1150 1900
	0    -1   1    0   
$EndComp
Wire Wire Line
	1150 1500 1150 1800
Wire Wire Line
	1150 1800 1000 1800
Wire Wire Line
	1000 1800 1000 1900
Connection ~ 1150 1500
Wire Wire Line
	1250 1500 1250 1800
Wire Wire Line
	1250 1800 1300 1800
Wire Wire Line
	1300 1800 1300 1900
Wire Wire Line
	1550 1500 1250 1500
Connection ~ 1250 1500
$Comp
L haathi_mayank:R R14
U 1 1
P 9700 1550
F 0 "R14" H 9770 1596 50  0000 L CNN
F 1 "0E" H 9770 1505 50  0000 L CNN
F 2 "" V 9630 1550 30  0000 C CNN
F 3 "" H 9700 1550 30  0000 C CNN
	1    9700 1550
	0    1    1    0   
$EndComp
Wire Wire Line
	9650 1100 9650 1450
Wire Wire Line
	9650 1450 9550 1450
Wire Wire Line
	9550 1450 9550 1550
Connection ~ 9650 1100
Wire Wire Line
	9750 1100 9750 1450
Wire Wire Line
	9750 1450 9850 1450
Wire Wire Line
	9850 1450 9850 1550
Connection ~ 9750 1100
$Comp
L haathi_mayank:R R4
U 1 1
P 5300 1650
F 0 "R4" H 5370 1696 50  0000 L CNN
F 1 "0E" H 5370 1605 50  0000 L CNN
F 2 "" V 5230 1650 30  0000 C CNN
F 3 "" H 5300 1650 30  0000 C CNN
	1    5300 1650
	0    -1   1    0   
$EndComp
Wire Wire Line
	5250 1100 5250 1550
Wire Wire Line
	5250 1550 5150 1550
Wire Wire Line
	5150 1550 5150 1650
Connection ~ 5250 1100
Wire Wire Line
	5350 1100 5350 1550
Wire Wire Line
	5350 1550 5450 1550
Wire Wire Line
	5450 1550 5450 1650
Connection ~ 5350 1100
$Comp
L haathi_mayank:D_TVS D2
U 1 1
P 7000 5400
F 0 "D2" V 6954 5479 50  0000 L CNN
F 1 "D_TVS" V 7045 5479 50  0000 L CNN
F 2 "" H 7000 5400 50  0001 C CNN
F 3 "~" H 7000 5400 50  0001 C CNN
	1    7000 5400
	0    1    1    0   
$EndComp
Wire Wire Line
	6800 5250 7000 5250
Connection ~ 7000 5250
Wire Wire Line
	7000 5250 7250 5250
Wire Wire Line
	7000 5550 7000 5600
Wire Wire Line
	7000 5600 7450 5600
Wire Wire Line
	9275 4400 9275 4350
Connection ~ 9275 4350
Wire Wire Line
	9575 4400 9575 4350
Wire Wire Line
	9575 4850 9575 4800
Wire Wire Line
	9275 4850 9275 4800
Connection ~ 9275 4800
Wire Wire Line
	9275 5350 9275 5300
Connection ~ 9275 5300
Wire Wire Line
	9575 5350 9575 5300
Text Label 9825 1100 0    50   ~ 0
VDD_SNVS_IN
$Comp
L power:+3V3 #PWR026
U 1 1
P 6250 1250
F 0 "#PWR026" H 6250 1100 50  0001 C CNN
F 1 "+3V3" H 6265 1423 50  0000 C CNN
F 2 "" H 6250 1250 50  0001 C CNN
F 3 "" H 6250 1250 50  0001 C CNN
	1    6250 1250
	1    0    0    -1  
$EndComp
$Comp
L power:+3V3 #PWR025
U 1 1
P 5800 1100
F 0 "#PWR025" H 5800 950 50  0001 C CNN
F 1 "+3V3" H 5815 1273 50  0000 C CNN
F 2 "" H 5800 1100 50  0001 C CNN
F 3 "" H 5800 1100 50  0001 C CNN
	1    5800 1100
	-1   0    0    -1  
$EndComp
Wire Wire Line
	7250 1250 7700 1250
Wire Wire Line
	7250 1600 7700 1600
Wire Wire Line
	7250 1900 7700 1900
Text Label 7325 1250 0    50   ~ 0
DCDC_IN
Text Label 7275 1600 0    50   ~ 0
NVCC_EMC
Text Label 7275 1900 0    50   ~ 0
NVCC_GPIO
Text Label 7250 2200 0    50   ~ 0
VDDA_ADC_3P3
Text Label 7275 2450 0    50   ~ 0
VDD_HIGH_IN
Wire Wire Line
	7250 2200 7875 2200
Wire Wire Line
	7250 2450 7875 2450
Wire Wire Line
	4500 4600 5000 4600
Text Label 4600 4600 0    50   ~ 0
VDDA_ADC_3P3
Text Label 9675 4350 0    50   ~ 0
ONOFF
Text Label 9625 4800 0    50   ~ 0
POR_BUTTON
Text Label 9575 5300 0    50   ~ 0
WAKEUP_BUTTON
Wire Wire Line
	9575 4350 10175 4350
Connection ~ 9575 4350
Wire Wire Line
	9575 4800 10175 4800
Connection ~ 9575 4800
Wire Wire Line
	9575 5300 10175 5300
Connection ~ 9575 5300
Text Label 7500 4500 0    50   ~ 0
5V_USB_OTG
Text Label 4900 5450 0    50   ~ 0
VDD_HIGH_IN
Text Label 4950 6100 0    50   ~ 0
VDD_SNVS_CAP
Text Label 2975 6900 0    50   ~ 0
VDD_SOC_IN
Text Label 2850 6150 0    50   ~ 0
NVCC_GPIO
Text Label 2900 5400 0    50   ~ 0
NVCC_EMC
Text Label 1375 5400 0    50   ~ 0
NVCC_SD0
Text Label 1375 6150 0    50   ~ 0
NVCC_SD1
Text Label 1550 6850 0    50   ~ 0
VDD_HIGH_CAP
Text Label 1575 4600 0    50   ~ 0
DCDC_IN
Wire Wire Line
	7450 4500 8050 4500
Text Notes 10050 1450 0    50   ~ 0
Add silk note warning\nto not put coin cell other\nway around
Wire Wire Line
	3800 7200 4000 7200
Wire Wire Line
	950  1500 1050 1500
Wire Wire Line
	9750 1100 10400 1100
Connection ~ 10400 1100
Wire Wire Line
	10400 1100 10450 1100
Connection ~ 1050 1500
Wire Wire Line
	1050 1500 1150 1500
Connection ~ 4000 7200
Wire Wire Line
	4000 7200 4200 7200
Wire Wire Line
	6800 1250 6800 1600
Wire Wire Line
	5350 1100 5800 1100
Wire Wire Line
	6450 1250 6800 1250
Wire Wire Line
	2000 2150 2400 2150
$Comp
L power:PWR_FLAG #FLG0104
U 1 1
P 4200 6900
F 0 "#FLG0104" H 4200 6975 50  0001 C CNN
F 1 "PWR_FLAG" H 4200 7074 50  0000 C CNN
F 2 "" H 4200 6900 50  0001 C CNN
F 3 "~" H 4200 6900 50  0001 C CNN
	1    4200 6900
	1    0    0    -1  
$EndComp
$Comp
L power:PWR_FLAG #FLG0105
U 1 1
P 3650 6150
F 0 "#FLG0105" H 3650 6225 50  0001 C CNN
F 1 "PWR_FLAG" H 3900 6225 50  0000 C CNN
F 2 "" H 3650 6150 50  0001 C CNN
F 3 "~" H 3650 6150 50  0001 C CNN
	1    3650 6150
	1    0    0    -1  
$EndComp
$Comp
L power:PWR_FLAG #FLG0106
U 1 1
P 3350 5400
F 0 "#FLG0106" H 3350 5475 50  0001 C CNN
F 1 "PWR_FLAG" H 3600 5475 50  0000 C CNN
F 2 "" H 3350 5400 50  0001 C CNN
F 3 "~" H 3350 5400 50  0001 C CNN
	1    3350 5400
	1    0    0    -1  
$EndComp
$Comp
L power:PWR_FLAG #FLG0107
U 1 1
P 1600 5400
F 0 "#FLG0107" H 1600 5475 50  0001 C CNN
F 1 "PWR_FLAG" H 1600 5550 50  0000 C CNN
F 2 "" H 1600 5400 50  0001 C CNN
F 3 "~" H 1600 5400 50  0001 C CNN
	1    1600 5400
	1    0    0    -1  
$EndComp
$Comp
L power:PWR_FLAG #FLG0108
U 1 1
P 1550 6150
F 0 "#FLG0108" H 1550 6225 50  0001 C CNN
F 1 "PWR_FLAG" H 1550 6300 50  0000 C CNN
F 2 "" H 1550 6150 50  0001 C CNN
F 3 "~" H 1550 6150 50  0001 C CNN
	1    1550 6150
	1    0    0    -1  
$EndComp
$Comp
L power:PWR_FLAG #FLG0109
U 1 1
P 1600 6850
F 0 "#FLG0109" H 1600 6925 50  0001 C CNN
F 1 "PWR_FLAG" H 1600 7000 50  0000 C CNN
F 2 "" H 1600 6850 50  0001 C CNN
F 3 "~" H 1600 6850 50  0001 C CNN
	1    1600 6850
	1    0    0    -1  
$EndComp
$Comp
L power:PWR_FLAG #FLG0110
U 1 1
P 5000 4600
F 0 "#FLG0110" H 5000 4675 50  0001 C CNN
F 1 "PWR_FLAG" H 5000 4750 50  0000 C CNN
F 2 "" H 5000 4600 50  0001 C CNN
F 3 "~" H 5000 4600 50  0001 C CNN
	1    5000 4600
	1    0    0    -1  
$EndComp
$Comp
L power:PWR_FLAG #FLG0111
U 1 1
P 5000 5450
F 0 "#FLG0111" H 5000 5525 50  0001 C CNN
F 1 "PWR_FLAG" H 5000 5600 50  0000 C CNN
F 2 "" H 5000 5450 50  0001 C CNN
F 3 "~" H 5000 5450 50  0001 C CNN
	1    5000 5450
	1    0    0    -1  
$EndComp
$Comp
L power:PWR_FLAG #FLG0112
U 1 1
P 5000 6100
F 0 "#FLG0112" H 5000 6175 50  0001 C CNN
F 1 "PWR_FLAG" H 5000 6250 50  0000 C CNN
F 2 "" H 5000 6100 50  0001 C CNN
F 3 "~" H 5000 6100 50  0001 C CNN
	1    5000 6100
	1    0    0    -1  
$EndComp
$EndSCHEMATC
